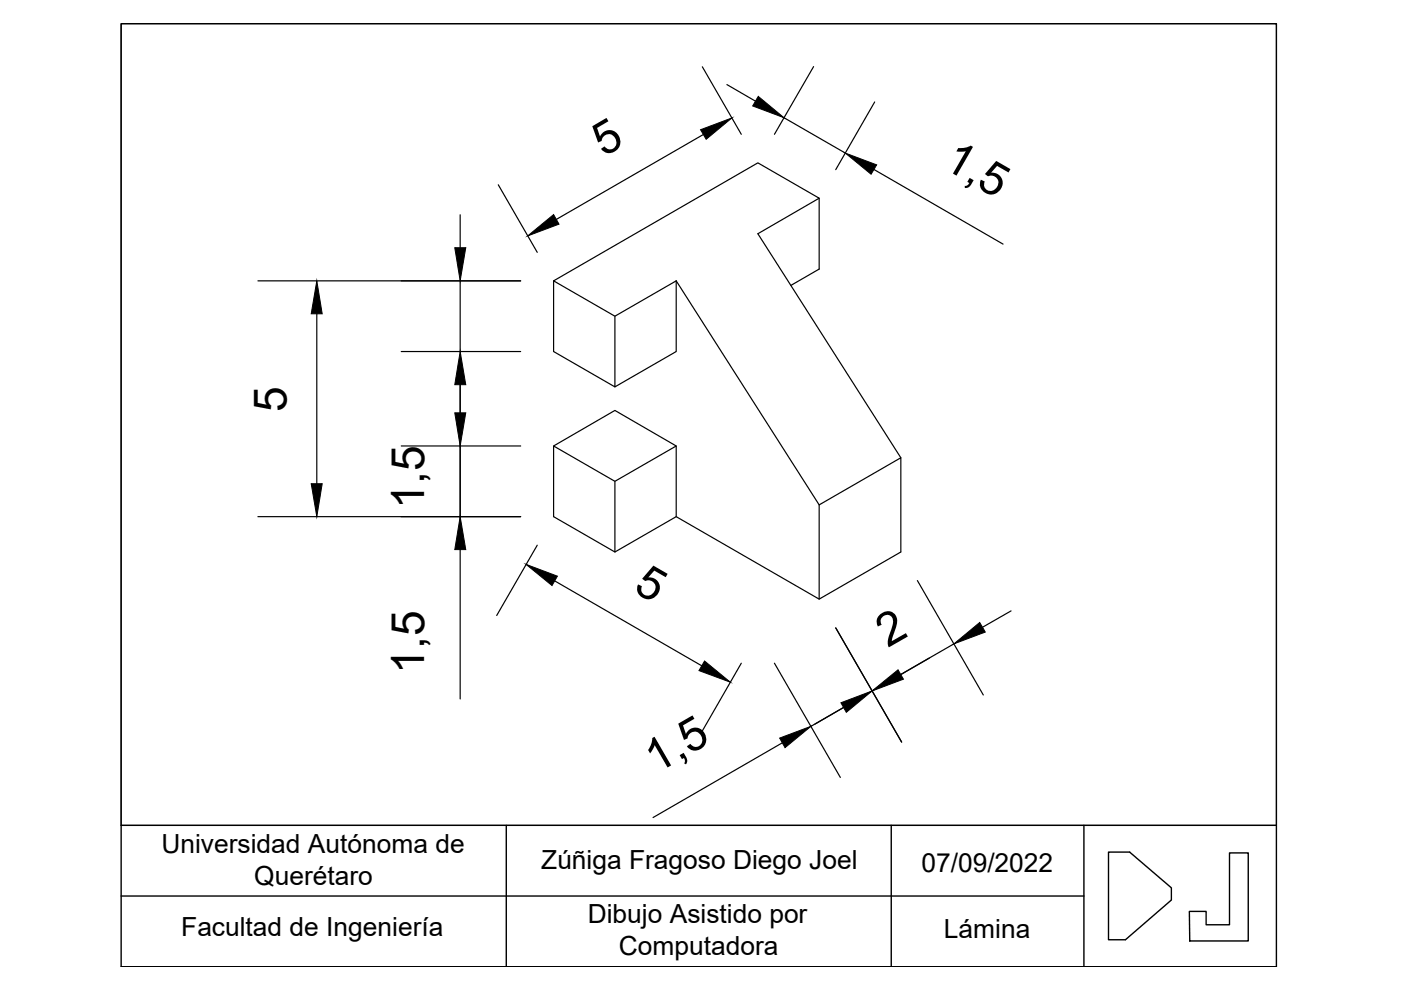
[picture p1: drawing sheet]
<svg xmlns="http://www.w3.org/2000/svg" width="297mm" height="210mm" viewBox="0 0 297 210" stroke-linecap="round" stroke-linejoin="round" font-family="sans-serif">
<!-- layer: Figura -->
<path d="M117.4 59.5v15l13 7.5v-15M143.4 59.5l-13 7.5-13-7.5 43.3-25 13 7.5-13 7.6 30.3 47.5M143.4 59.5v15l-13 7.5M143.4 59.5l30.3 47.5 17.3-9.9v19.9l-17.3 10-30.3-17.5M173.7 42v15.1l-6 3.4M117.4 94.6l13-7.6 13 7.6v14.9l-13 7.5M143.4 94.6l-13 7.5-13-7.5v14.9l13 7.5v-14.9M173.7 107v20" fill="none" stroke="#000" stroke-width=".25"/>
<!-- layer: Cotas -->
<g fill="none" stroke="#000" stroke-width=".25">
<path d="M148.9 14.2l8.3 14.3M154.1 17.9l6.1 3.5M172.5 14.1l-8.3 14.4M105.6 39.2l8.3 14.3M149.1 28.5l-31.1 18M166.2 25l13 7.5M185.3 35.9l27.4 15.9M185.4 21.6l-8.2 14.4M54.7 59.5h55.7M97.6 45.5v7M97.6 59.5v15M67.2 66.5v36.1"/>
<path d="M85.1 74.5h25.3M85.1 94.6h25.3M97.6 80.5v32.7M54.7 109.5h55.7M97.6 116.5v31.7M113.9 115.6l-8.6 14.9M117.6 123.2l31.2 18M177.2 133.1l14 24.2M194.5 123.1l14 24.2M197 139.5l-6 3.5M202.3 136.5l-30.4 17.5M214.4 129.5l-6.1 3.5"/>
<path d="M157.2 140.6l-8.6 14.9M164.2 140.6l14 24.2M165.8 157.5l-27.3 15.8"/>
</g>
<g fill="#000" stroke="#000" stroke-width=".21">
<path d="M148.5 27.5l6.7-2.5-5.5 4.5zM160.8 20.4l5.4 4.6-6.6-2.5zM179.2 32.5l6.7 2.5-1.2 1.9zM96.4 52.5h2.3l-1.1 7zM111.9 50l5.5-4.5 1.1 2zM67.2 59.5l1.1 7h-2.3zM97.6 74.5l1.1 7.1h-2.3zM96.4 87.5h2.3l-1.1 7.1zM66 102.6h2.3l-1.1 6.9zM97.6 109.5l1.1 7h-2.3zM111.5 119.7l6.7 2.5-1.2 1.9zM202.3 136.5l5.4-4.5 1.2 2z"/>
<path d="M149.4 140.2l5.4 4.4-6.6-2.4zM165.3 156.5l6.6-2.5-5.5 4.5zM178.3 149l6.6-2.5-5.5 4.5zM184.9 146.5l5.5-4.5 1.1 2z"/>
</g>
<!-- layer: Marco -->
<path d="M25.7 5h244.9v200h-244.9zM25.7 175h244.9M107.3 175v30M189 175v30M229.8 175v30M25.7 190h204.1M235 180.7h4.5l8.9 7.5v2.6l-9.8 8.4h-3.6zM260.7 180.8h4v18.7h-12.4l-.1-6.3h3.5v2.9h5z" fill="none" stroke="#000" stroke-width=".3"/>
<path d="M25.7 5h244.9v170h-244.9z" fill="none" stroke="#000" stroke-width=".21"/>
<g font-size="9.8">
<text x="128" y="33.3" transform="rotate(-30 128 33.3)">5</text>
<text x="199.6" y="35.4" transform="rotate(30 199.6 35.4)">1,5</text>
<text x="60.8" y="87.3" transform="rotate(-90 60.8 87.3)">5</text>
<text x="89.9" y="108" transform="rotate(-90 89.9 108)">1,5</text>
<text x="134" y="125.3" transform="rotate(30 134 125.3)">5</text>
<text x="188.2" y="137.4" transform="rotate(-30 188.2 137.4)">2</text>
<text x="89.9" y="143" transform="rotate(-90 89.9 143)">1,5</text>
<text x="139.1" y="164.1" transform="rotate(-30 139.1 164.1)">1,5</text>
</g>
<g font-size="5.6">
<text x="34.2" y="180.9">Universidad Autónoma de</text>
<text x="114.8" y="184.3">Zúñiga Fragoso Diego Joel</text>
<text x="195.4" y="184.9">07/09/2022</text>
<text x="53.9" y="187.6">Querétaro</text>
<text x="124.6" y="195.8">Dibujo Asistido por</text>
<text x="38.4" y="198.4">Facultad de Ingeniería</text>
<text x="131.2" y="202.5">Computadora</text>
<text x="200.1" y="198.8">Lámina</text>
</g>
</svg>
